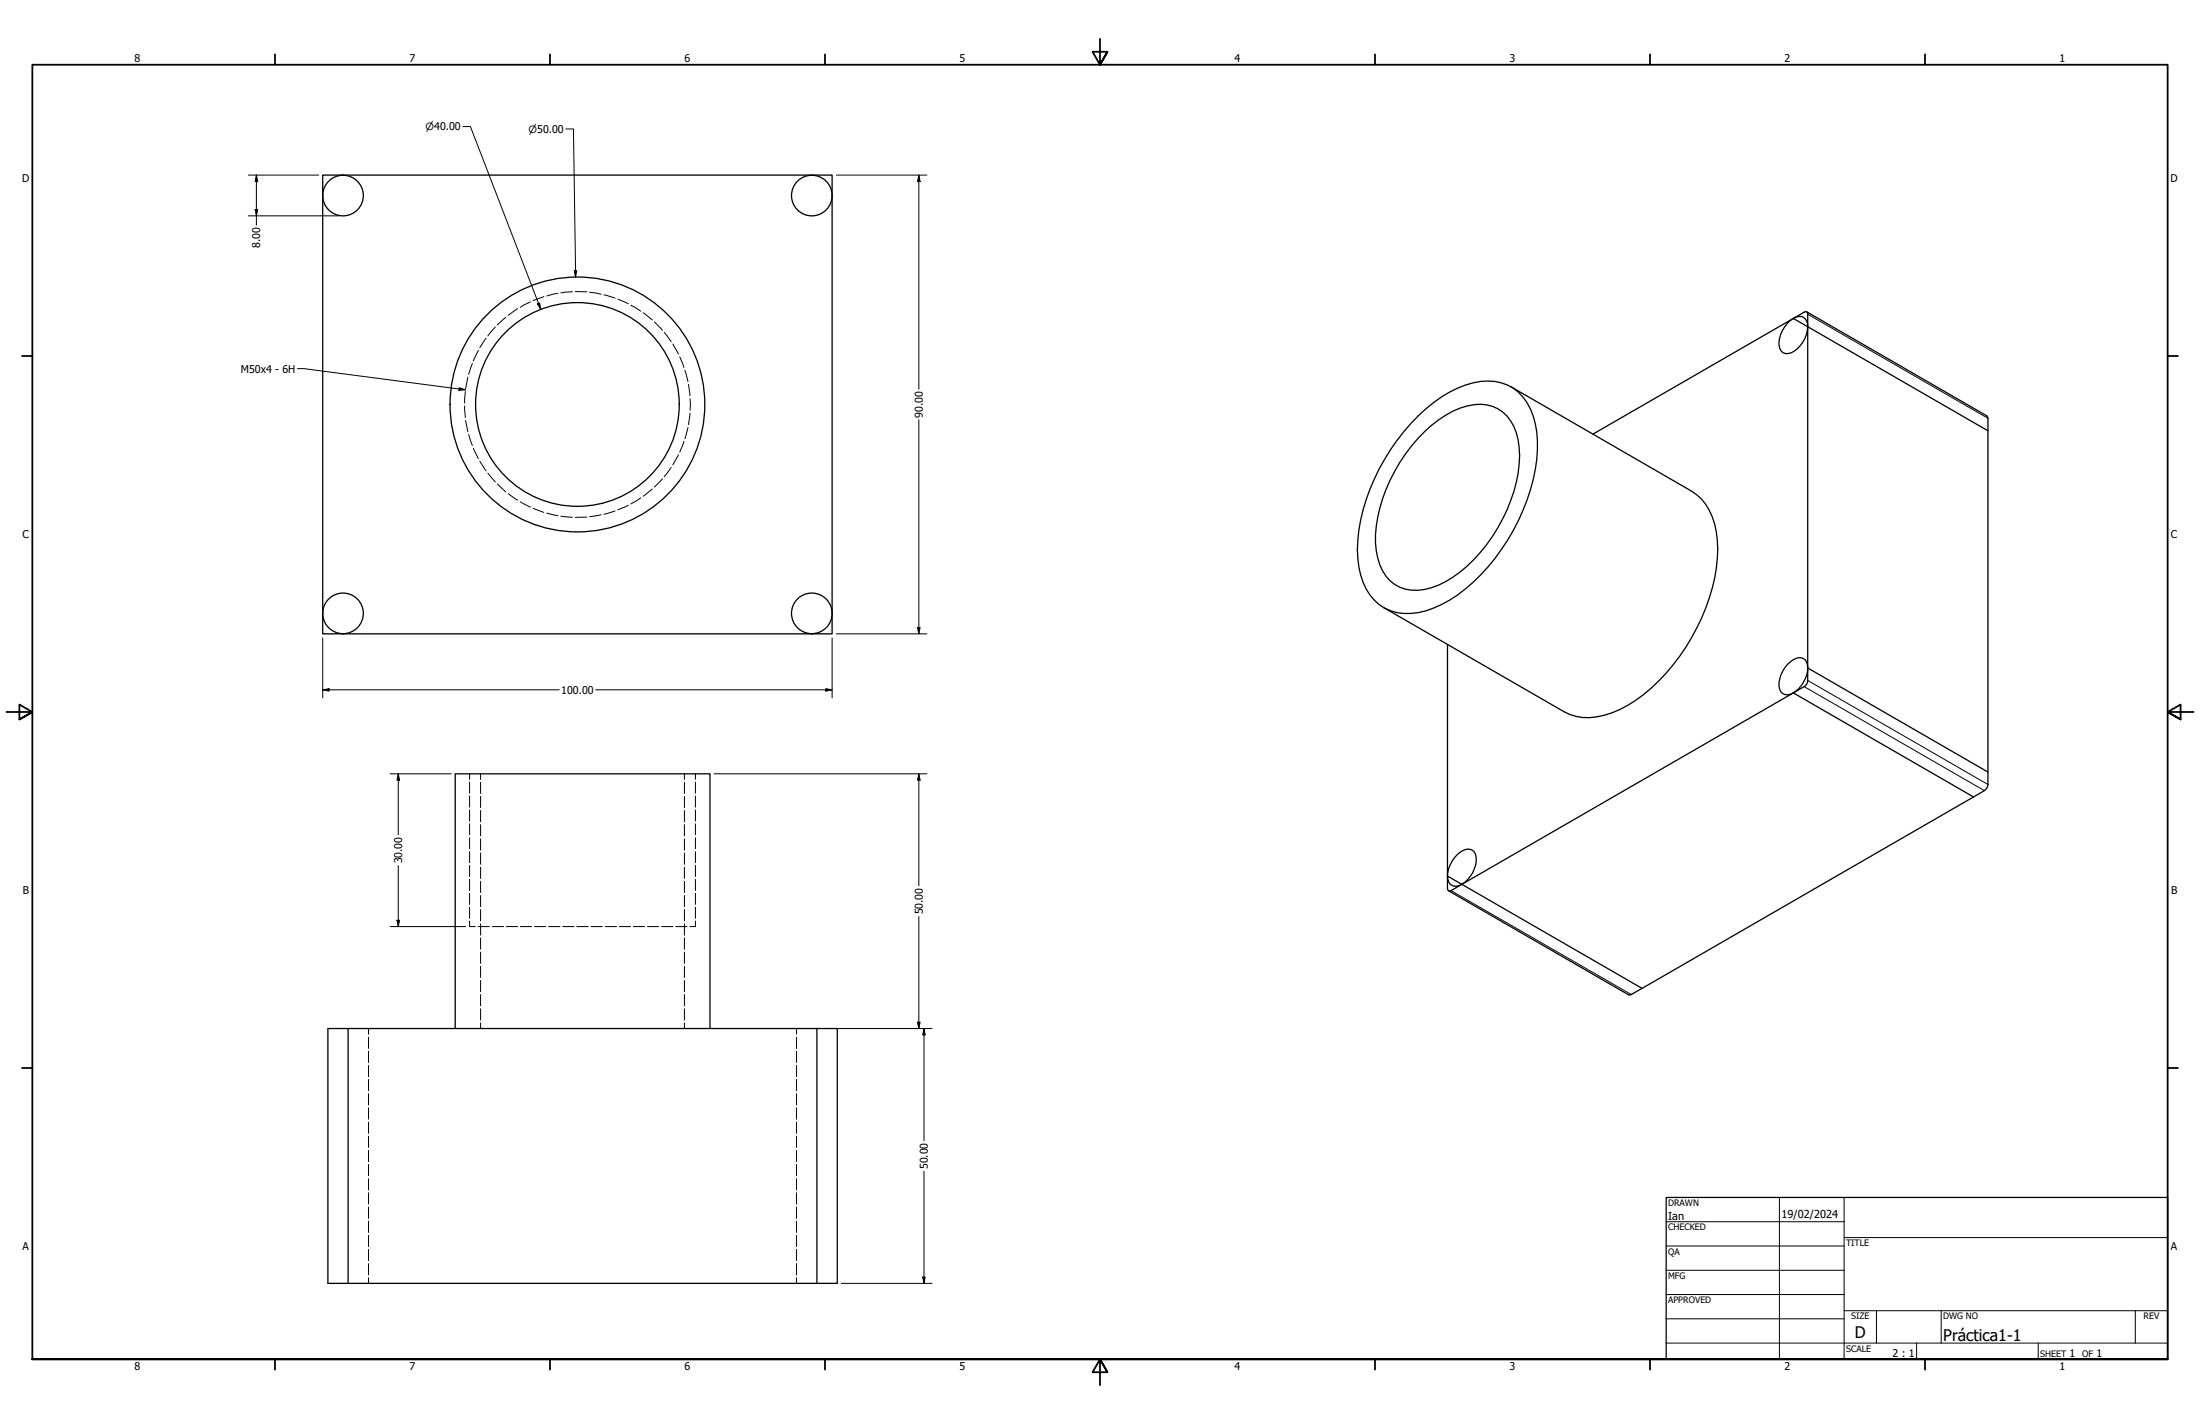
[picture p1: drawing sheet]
<svg xmlns="http://www.w3.org/2000/svg" width="864mm" height="559mm" viewBox="0 0 864 559" stroke-linecap="round" stroke-linejoin="round" font-family="sans-serif">
<!-- layer: Hidden Narrow (ANSI) -->
<g fill="none" stroke="#000" stroke-width=".39">
<path d="M208.2 118.5l-4 2.1M213.5 116.4l-4.3 1.6M219 115.1l-4.4 1M224.7 114.5l-4.5 .4M225.8 114.4l4.6 .2M231.5 114.7l4.5 .7M237 115.7l4.4 1.3M242.5 117.3l4.1 1.9M247.6 119.8l3.9 2.3M187.8 137.5l-2 4.1M190.8 132.7l-2.5 3.8M194.4 128.3l-2.9 3.5"/>
<path d="M198.6 124.5l-3.3 3M203.2 121.2l-3.7 2.6M252.5 122.7l3.5 2.8M256.9 126.3l3.1 3.3M260.7 130.4l2.8 3.7M264.1 135l2.2 4M182.4 159.3l.3 4.5M182.7 153.6l-.3 4.6M183.6 148l-.8 4.5M185.4 142.6l-1.4 4.3M266.8 140l1.7 4.2M268.9 145.3l1.2 4.4"/>
<path d="M270.3 150.8l.5 4.5M270.9 156.5v4.5M182.8 165l.8 4.4M184 170.5l1.4 4.3M185.8 175.9l2 4.1M266.3 178.4l-2.2 4M268.5 173.2l-1.7 4.2M270.1 167.8l-1.2 4.3M270.8 162.1l-.5 4.5M188.3 181l2.5 3.8M191.5 185.7l2.9 3.4M195.3 189.9l3.3 3.1"/>
<path d="M199.5 193.7l3.7 2.6M204.2 196.9l4 2.1M209.2 199.5l4.3 1.5M246.6 198.2l-4.1 1.9M251.5 195.4l-3.9 2.3M256 191.9l-3.5 2.9M260 187.9l-3.1 3.2M263.5 183.4l-2.8 3.6M214.6 201.4l4.4 1M220.2 202.6l4.5 .4M230.4 202.9l-4.6 .1M236 202l-4.5 .8"/>
<path d="M241.4 200.5l-4.4 1.3M184.3 303.7v2.1M184.3 306.9v4.4M184.3 312.4v4.3M184.3 317.8v4.4M273 303.7v2.1M273 306.9v4.4M273 312.4v4.3M273 317.8v4.4M184.3 323.3v4.3M184.3 328.7v4.4M184.3 334.2v4.3"/>
<path d="M184.3 339.6v4.4M273 323.3v4.3M273 328.7v4.4M273 334.2v4.3M273 339.6v4.4M184.3 345.1v4.3M184.3 350.5v4.4M184.3 356v4.4M273 345.1v4.3M273 350.5v4.4M273 356v4.4M184.3 361.4v2.2"/>
<path d="M273 361.4v2.2"/>
</g>
<!-- layer: Visible (ANSI) -->
<g fill="none" stroke="#000" stroke-width=".51">
<path d="M126.7 76.7v-8h199.9v8M126.7 76.7v164M326.6 76.7v164M704 125l4.2-2.5 1-.1 .3 .3 .1 144.3a2.81 2.81 0 0 1-1.4 2.4l-4.2 2.5M704 125a3.4 3.4 0 0 1 4-.5 3.4 3.4 0 0 1 1.6 3.7M704 125a12.2 12.2 0 0 0-5.6 10.6 3.2 3.2 0 0 0 4.8 2.8 12.2 12.2 0 0 0 6.4-10.2M704 125l-78.7 45.4M704 125l5.6 3.2M709.2 122.4l71 41.2 .2 144.2a3.2 3.2 0 0 1-1.4 2.5l-4.3 2.4M709.6 128.2l70.8 40.8M593.2 151.8l70.7 40.9a23.4 23.4 0 0 1 10.2 19.4 68.9 68.9 0 0 1-10.2 38.3 70.1 70.1 0 0 1-28.1 28 25.5 25.5 0 0 1-19.6 2l-2.3-1.1-70.7-40.9M556.7 163.2a44.9 44.9 0 0 1 24.5-13.5 18.2 18.2 0 0 1 20.7 13.6 49.4 49.4 0 0 1-1.1 28.9 81.3 81.3 0 0 1-28.7 41.3 35.1 35.1 0 0 1-21.1 7.2 17.8 17.8 0 0 1-15.9-12.2 45.9 45.9 0 0 1 0-28.3 84.4 84.4 0 0 1 21.6-37z"/>
<path d="M559.2 169.4a36.9 36.9 0 0 1 19.3-10.6 14.7 14.7 0 0 1 16.7 11.1 44.6 44.6 0 0 1-3.6 30.2 60.5 60.5 0 0 1-24.1 28.1 20.9 20.9 0 0 1-18 2.2 15.9 15.9 0 0 1-8.7-11.4 45.2 45.2 0 0 1 3.3-26.9 66.2 66.2 0 0 1 15.1-22.7zM126.7 240.7v8h199.9v-8M568.2 252.9l.1 96.3 .8 .5 .5-.2 4.2-2.5M704 271.9l-130.2 75.1M704 271.9l70.7 40.8M709.6 262.1a3.4 3.4 0 0 0-1.4-3.5 3.4 3.4 0 0 0-3.8 0 11.7 11.7 0 0 0-5.8 11.7 3.3 3.3 0 0 0 5.4 1.6M709.6 262.1a12.4 12.4 0 0 1-5.6 9.8M709.6 262.1l70.8 40.9M774.7 312.7l-134.9 77.8-71.2-40.9M568.2 343.8a3.4 3.4 0 0 0 1.7 3.6 3.4 3.4 0 0 0 3.9-.4M568.2 343.8a11.7 11.7 0 0 1 7.6-10.6 3 3 0 0 1 3.6 3.2 11.8 11.8 0 0 1-5.6 10.6M568.2 343.8l5.6 3.2"/>
<path d="M573.8 347l70.8 40.9M136.7 403.6h184M178.7 403.6v-99.9h100v99.9M320.7 403.6h8v100h-200v-100h8v100M320.7 403.6v100"/>
<circle cx="134.7" cy="76.7" r="8"/>
<circle cx="318.7" cy="76.7" r="8"/>
<circle cx="226.7" cy="158.7" r="40"/>
<circle cx="226.7" cy="158.7" r="50"/>
<circle cx="134.7" cy="240.7" r="8"/>
<circle cx="318.7" cy="240.7" r="8"/>
</g>
<!-- layer: Hidden (ANSI) -->
<g fill="none" stroke="#000" stroke-width=".39">
<path d="M188.7 303.7v2.2M188.7 307v4.4M188.7 312.5v4.4M188.7 318.1v4.4M268.7 303.7v2.2M268.7 307v4.4M268.7 312.5v4.4M268.7 318.1v4.4M188.7 323.6v4.4M188.7 329.2v4.4M188.7 334.7v4.5M268.7 323.6v4.4"/>
<path d="M268.7 329.2v4.4M268.7 334.7v4.5M188.7 340.3v4.4M188.7 345.8v4.5M188.7 351.4v4.5M188.7 356.9v4.5M268.7 340.3v4.4M268.7 345.8v4.5M268.7 351.4v4.5M268.7 356.9v4.5M184.3 363.6h2.3M187.7 363.6h4.4"/>
<path d="M188.7 362.5v4.5M188.7 368v4.5M188.7 373.6v4.5M188.7 379.2v4.4M193.2 363.6h4.5M198.8 363.6h4.4M204.3 363.6h4.4M209.9 363.6h4.3M215.4 363.6h4.4M220.9 363.6h4.5M226.4 363.6h4.5M232 363.6h4.4"/>
<path d="M237.6 363.6h4.4M243.1 363.6h4.4M248.6 363.6h4.4M254.2 363.6h4.4M259.7 363.6h4.5M265.2 363.6h4.5M268.7 362.5v4.5M268.7 368v4.5M268.7 373.6v4.5M268.7 379.2v4.4M270.8 363.6h2.2M188.7 384.7v4.5"/>
<path d="M188.7 390.3v4.4M188.7 395.9v4.4M268.7 384.7v4.5M268.7 390.3v4.4M268.7 395.9v4.4M144.7 403.6v2.2M144.7 407v4.4M144.7 412.5v4.4M144.7 418.1v4.4M188.7 401.4v2.2M268.7 401.4v2.2M312.7 403.6v2.2"/>
<path d="M312.7 407v4.4M312.7 412.5v4.4M312.7 418.1v4.4M144.7 423.6v4.5M144.7 429.2v4.4M144.7 434.7v4.5M312.7 423.6v4.5M312.7 429.2v4.4M312.7 434.7v4.5M144.7 440.3v4.5M144.7 445.8v4.5M144.7 451.4v4.5"/>
<path d="M144.7 456.9v4.5M312.7 440.3v4.5M312.7 445.8v4.5M312.7 451.4v4.5M312.7 456.9v4.5M144.7 462.5v4.5M144.7 468.1v4.4M144.7 473.6v4.5M144.7 479.2v4.4M312.7 462.5v4.5M312.7 468.1v4.4M312.7 473.6v4.5"/>
<path d="M312.7 479.2v4.4M144.7 484.8v4.4M144.7 490.3v4.4M144.7 495.9v4.4M312.7 484.8v4.4M312.7 490.3v4.4M312.7 495.9v4.4M144.7 501.4v2.2M312.7 501.4v2.2"/>
</g>
<!-- layer: Visible Narrow (ANSI) -->
<path d="M709.6 123.3l70.8 40.8M708.2 269.4l70.8 40.9M709.6 267l70.8 40.8M569.6 349.5l70.7 40.8" fill="none" stroke="#000" stroke-width=".39"/>
<!-- layer: Border (ANSI) -->
<g fill="none" stroke="#000" stroke-width=".7">
<path d="M431.8 15.2v10.2l-2.9-5.1h5.8l-2.9 5.1 2.9-5.1M107.9 21.3v4.1M215.9 21.3v4.1M323.8 21.3v4.1M539.8 21.3v4.1M647.7 21.3v4.1M755.6 21.3v4.1M8.6 139.7h4.1M850.9 139.7h4.1M2.5 279.4h10.2l-5.1-2.9v5.8l5.1-2.9-5.1 2.9M861.1 279.4h-10.2l5.1-2.9v5.8l-5.1-2.9 5.1 2.9M8.6 419.1h4.1"/>
<path d="M850.9 419.1h4.1M12.7 533.4v-508h838.2v508h-838.2h838.2M107.9 533.4v4.1M215.9 533.4v4.1M323.8 533.4v4.1M434.7 538.5l-2.9-5.1 2.9 5.1h-5.8l2.9-5.1v10.2M539.8 533.4v4.1M647.7 533.4v4.1M755.6 533.4v4.1"/>
</g>
<!-- layer: Title (ANSI) -->
<g fill="none" stroke="#000" stroke-width=".39">
<path d="M654 479.4h69.9M698.5 469.9v63.5M723.9 469.9v63.5M654 488.9h69.9M654 498.5h69.9M723.9 485.6h127M654 508h69.9M654 517.5h69.9M723.9 514.3h127M736.6 514.3v12.7M762 514.3v12.7M838.2 514.3v12.7"/>
<path d="M654 527h196.9M752.3 527v6.4M800.1 527v6.4"/>
</g>
<path d="M654 469.9h196.9v63.5h-196.9z" fill="none" stroke="#000" stroke-width=".51"/>
<!-- layer: Dimension (ANSI) -->
<g fill="none" stroke="#000" stroke-width=".39">
<path d="M181.7 49.7h3l27.6 71.7M222.1 50.6h3l.8 58.1M97.5 68.7h27.6M100.6 68.7l.6 2.5h-1.1zM100.6 68.7v19.6M328.3 68.7h35.6M360.7 68.7l.5 2.5h-1zM360.7 68.7v84M97.5 84.7h35.6M100.1 82.2h1.1l-.6 2.5zM210.9 119.3l.9-.4 .5 2.5zM225.4 106.2h1l-.5 2.5z"/>
<path d="M360.7 164.7v84M126.7 250.3v23.6M326.6 250.3v23.6M328.3 248.7h35.6M360.2 246.3h1l-.5 2.4zM126.7 270.7l2.5-.4v.9zM126.7 270.7h92.8M233.8 270.7h92.8M324.2 270.3l2.4 .4-2.4 .5zM153.2 303.7h23.9M156.3 303.7l.5 2.4h-1zM156.3 303.7v23.9"/>
<path d="M280.3 303.7h83.6M360.7 303.7l.5 2.4h-1zM360.7 303.7v43.9M156.3 339.7v23.9M360.7 359.7v43.9M153.2 363.6h29.6M155.8 361.1h1l-.5 2.5zM280.3 403.6h85.6M360.2 401.1h1l-.5 2.5zM362.7 403.6l.5 2.5h-1zM362.7 403.6v44M362.7 459.6v44"/>
<path d="M330.3 503.6h35.6M362.2 501.1h1l-.5 2.5z"/>
</g>
<g fill="#000">
<path d="M100.6 68.7l.6 2.5h-1.1zM360.7 68.7l.5 2.5h-1zM100.1 82.2h1.1l-.6 2.5zM210.9 119.3l.9-.4 .5 2.5zM225.4 106.2h1l-.5 2.5zM360.2 246.3h1l-.5 2.4zM126.7 270.7l2.5-.4v.9zM324.2 270.3l2.4 .4-2.4 .5zM156.3 303.7l.5 2.4h-1zM360.7 303.7l.5 2.4h-1zM155.8 361.1h1l-.5 2.5zM360.2 401.1h1l-.5 2.5z"/>
<path d="M362.7 403.6l.5 2.5h-1zM362.2 501.1h1l-.5 2.5z"/>
</g>
<!-- layer: Symbol (ANSI) -->
<path d="M116.8 144.7h2.5l63.4 8.3M180.3 152.1l2.4 .9-2.6 .2z" fill="none" stroke="#000" stroke-width=".39"/>
<path d="M180.3 152.1l2.4 .9-2.6 .2z" fill="#000"/>
<g font-size="6.3">
<text x="728.1" y="524.9">D</text>
<text x="762.8" y="526.2">Práctica1-1</text>
</g>
<g font-size="4.3">
<text x="654.8" y="478.6">Ian</text>
<text x="699.3" y="478">19/02/2024</text>
</g>
<g font-size="4.2">
<text x="52.8" y="24.4">8</text>
<text x="160.8" y="24.4">7</text>
<text x="268.7" y="24.4">6</text>
<text x="376.7" y="24.4">5</text>
<text x="484.6" y="24.4">4</text>
<text x="592.6" y="24.4">3</text>
<text x="700.5" y="24.4">2</text>
<text x="808.5" y="24.4">1</text>
<text x="8.8" y="71.4">D</text>
<text x="852" y="71.4">D</text>
<text x="102.2" y="97.3" transform="rotate(-90 102.2 97.3)">8.00</text>
<text x="94.6" y="146.2">M50x4 - 6H</text>
<text x="362.2" y="164" transform="rotate(-90 362.2 164)">90.00</text>
<text x="8.9" y="211.1">C</text>
<text x="852.2" y="211.1">C</text>
<text x="220.3" y="272.2">100.00</text>
<text x="157.9" y="338.8" transform="rotate(-90 157.9 338.8)">30.00</text>
<text x="9" y="350.8">B</text>
<text x="852.2" y="350.8">B</text>
<text x="362.2" y="358.8" transform="rotate(-90 362.2 358.8)">50.00</text>
<text x="364.2" y="458.9" transform="rotate(-90 364.2 458.9)">50.00</text>
<text x="8.9" y="490.5">A</text>
<text x="852.2" y="490.5">A</text>
<text x="742.9" y="532.6">2 : 1</text>
<text x="812.4" y="532.6">1</text>
<text x="823" y="532.6">1</text>
<text x="52.8" y="537.5">8</text>
<text x="160.8" y="537.5">7</text>
<text x="268.7" y="537.5">6</text>
<text x="376.7" y="537.5">5</text>
<text x="484.6" y="537.5">4</text>
<text x="592.6" y="537.5">3</text>
<text x="700.5" y="537.5">2</text>
<text x="808.5" y="537.5">1</text>
</g>
<g font-size="3.9">
<text x="167" y="51.1">⌀40.00</text>
<text x="207.5" y="52.1">⌀50.00</text>
</g>
<g font-size="3.5">
<text x="654.8" y="473.2">DRAWN</text>
<text x="654.8" y="482.8">CHECKED</text>
<text x="724.7" y="488.9">TITLE</text>
<text x="654.8" y="492.3">QA</text>
<text x="654.8" y="501.8">MFG</text>
<text x="654.8" y="511.4">APPROVED</text>
<text x="726.7" y="517.7">SIZE</text>
<text x="762.8" y="517.7">DWG NO</text>
<text x="841.4" y="517.7">REV</text>
<text x="724.7" y="530.4">SCALE</text>
<text x="800.9" y="532.6">SHEET</text>
<text x="817.4" y="532.6">OF</text>
</g>
</svg>
